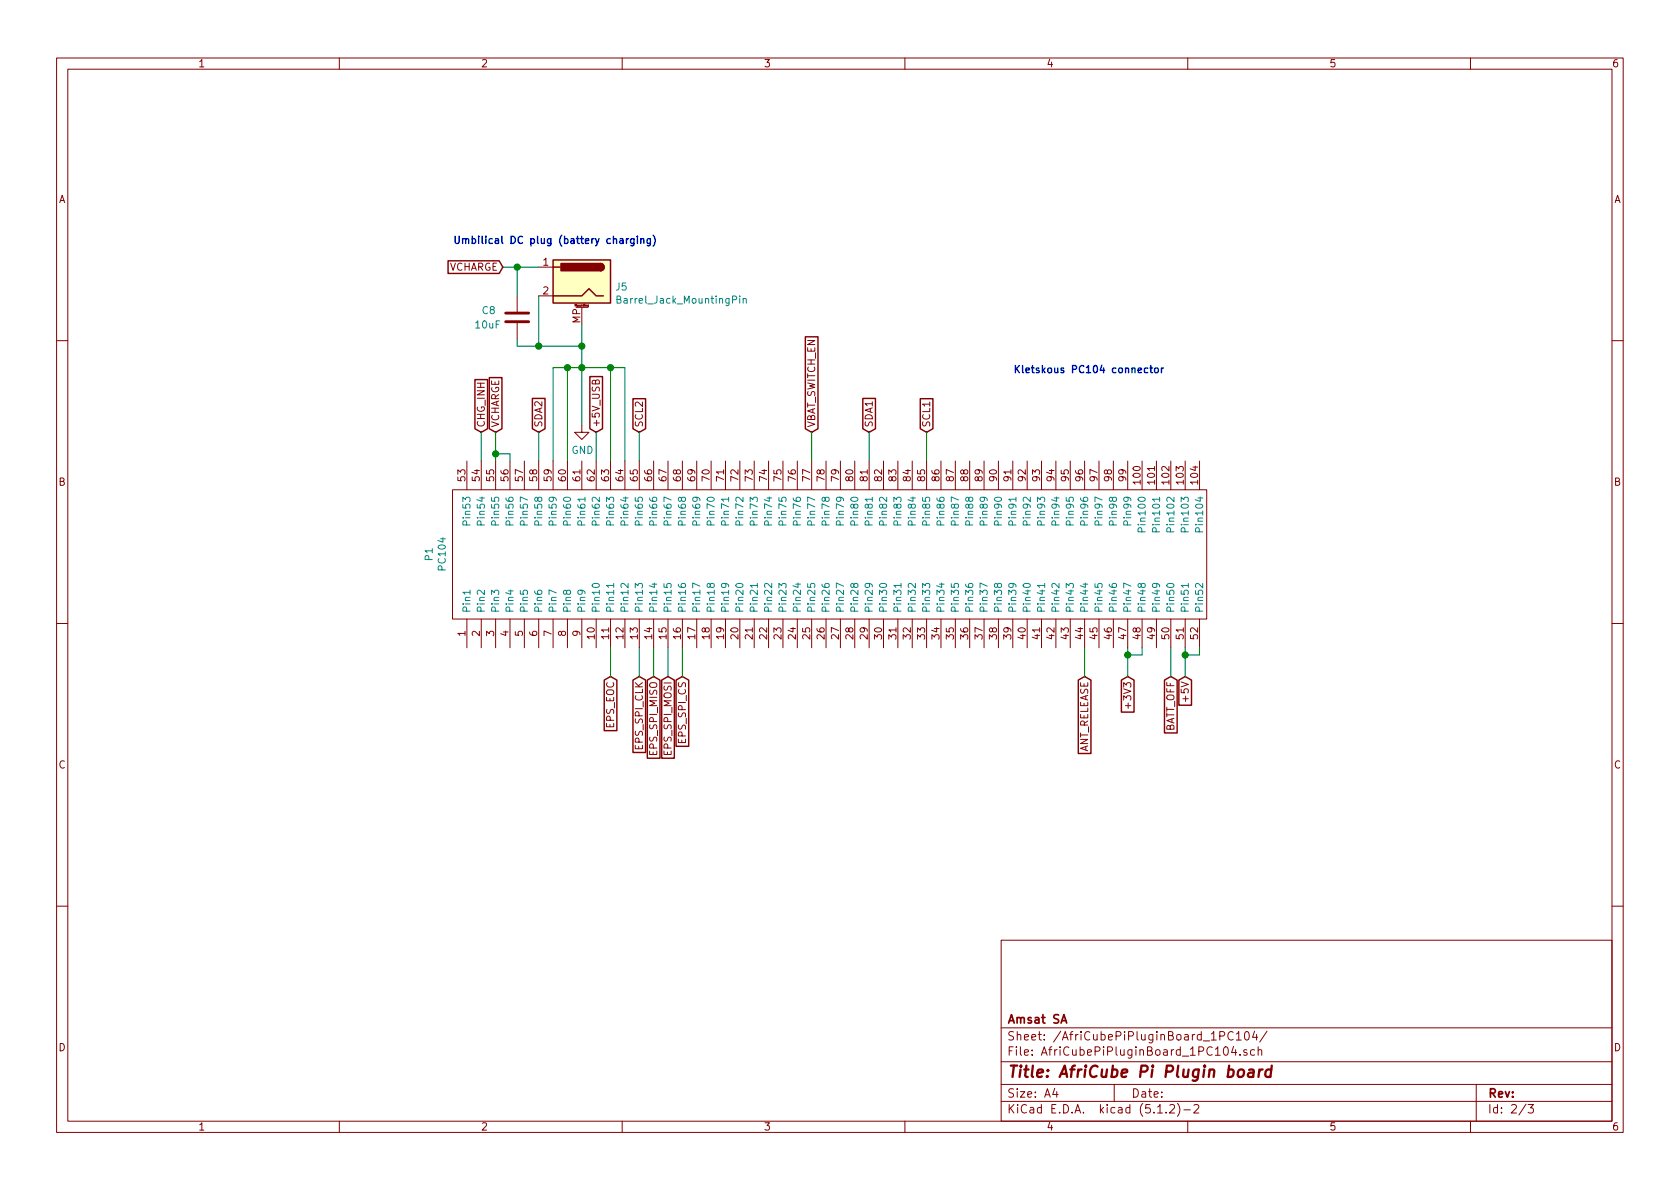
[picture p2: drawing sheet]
EESchema Schematic File Version 4
LIBS:AfriCubePiPluginBoard-cache
EELAYER 29 0
EELAYER END
$Descr A4 11693 8268
encoding utf-8
Sheet 2 3
Title "AfriCube Pi Plugin board"
Date ""
Rev ""
Comp "Amsat SA"
Comment1 ""
Comment2 ""
Comment3 ""
Comment4 ""
$EndDescr
$Comp
L AfriCubePiPluginBoard-rescue:PC104-PC104 P?
U 1 1
P 5800 3850
AR Path="/5DD4D727" Ref="P?"  Part="1" 
AR Path="/5DD40A32/5DD4D727" Ref="P1"  Part="1" 
F 0 "P1" H 5800 6665 50  0000 C CNN
F 1 "PC104" H 5800 6574 50  0000 C CNN
F 2 "PC104B:PC104" H 5800 3850 50  0001 C CNN
F 3 "" H 5800 3850 50  0001 C CNN
	1    5800 3850
	0    -1   -1   0   
$EndComp
Text GLabel 4250 4700 3    50   Input ~ 0
EPS_EOC
Wire Wire Line
	4250 4700 4250 4500
Text GLabel 4450 4700 3    50   Input ~ 0
EPS_SPI_CLK
Wire Wire Line
	4450 4700 4450 4500
Text GLabel 4550 4700 3    50   Input ~ 0
EPS_SPI_MISO
Wire Wire Line
	4550 4700 4550 4500
Text GLabel 4650 4700 3    50   Input ~ 0
EPS_SPI_MOSI
Wire Wire Line
	4650 4700 4650 4500
Text GLabel 4750 4700 3    50   Input ~ 0
EPS_SPI_CS
Wire Wire Line
	4750 4700 4750 4500
Text GLabel 7550 4700 3    50   Input ~ 0
ANT_RELEASE
Wire Wire Line
	7550 4700 7550 4500
Text GLabel 7850 4700 3    50   Input ~ 0
+3V3
Wire Wire Line
	7850 4700 7850 4550
Wire Wire Line
	7950 4500 7950 4550
Wire Wire Line
	7950 4550 7850 4550
Connection ~ 7850 4550
Wire Wire Line
	7850 4550 7850 4500
Text GLabel 8150 4700 3    50   Input ~ 0
BATT_OFF
Wire Wire Line
	8150 4700 8150 4500
Text GLabel 8250 4700 3    50   Input ~ 0
+5V
Wire Wire Line
	8250 4700 8250 4550
Wire Wire Line
	8350 4500 8350 4550
Wire Wire Line
	8350 4550 8250 4550
Connection ~ 8250 4550
Wire Wire Line
	8250 4550 8250 4500
Text GLabel 3350 3000 1    50   Input ~ 0
CHG_INH
Wire Wire Line
	3350 3200 3350 3000
Text GLabel 3450 3000 1    50   Input ~ 0
VCHARGE
Wire Wire Line
	3450 3000 3450 3150
Wire Wire Line
	3550 3200 3550 3150
Wire Wire Line
	3550 3150 3450 3150
Connection ~ 3450 3150
Wire Wire Line
	3450 3150 3450 3200
Text GLabel 3750 3000 1    50   Input ~ 0
SDA2
Wire Wire Line
	3750 3200 3750 3000
$Comp
L power:GND #PWR06
U 1 1
P 4050 2950
F 0 "#PWR06" H 4050 2700 50  0001 C CNN
F 1 "GND" H 4055 2777 50  0000 C CNN
F 2 "" H 4050 2950 50  0001 C CNN
F 3 "" H 4050 2950 50  0001 C CNN
	1    4050 2950
	1    0    0    -1  
$EndComp
Text GLabel 4150 3000 1    50   Input ~ 0
+5V_USB
Wire Wire Line
	4150 3200 4150 3000
Wire Wire Line
	4250 3200 4250 2550
Wire Wire Line
	4250 2550 4050 2550
Wire Wire Line
	4050 2550 4050 2950
Wire Wire Line
	3950 2550 4050 2550
Wire Wire Line
	3950 2550 3950 3200
Connection ~ 4050 2550
Wire Wire Line
	3850 2550 3950 2550
Wire Wire Line
	3850 2550 3850 3200
Connection ~ 3950 2550
Wire Wire Line
	4350 3200 4350 2550
Wire Wire Line
	4350 2550 4250 2550
Connection ~ 4250 2550
Text GLabel 4450 3000 1    50   Input ~ 0
SCL2
Wire Wire Line
	4450 3200 4450 3000
Text GLabel 5650 3000 1    50   Input ~ 0
VBAT_SWITCH_EN
Wire Wire Line
	5650 3000 5650 3200
Text GLabel 6050 3000 1    50   Input ~ 0
SDA1
Wire Wire Line
	6050 3200 6050 3000
Text GLabel 6450 3000 1    50   Input ~ 0
SCL1
Wire Wire Line
	6450 3200 6450 3000
$Comp
L Connector:Barrel_Jack_MountingPin J5
U 1 1
P 4050 1950
F 0 "J5" H 3820 1914 50  0000 R CNN
F 1 "Barrel_Jack_MountingPin" H 3820 1823 50  0000 R CNN
F 2 "Connector_BarrelJack:BarrelJack_Wuerth_6941xx301002" H 4100 1910 50  0001 C CNN
F 3 "~" H 4100 1910 50  0001 C CNN
	1    4050 1950
	-1   0    0    -1  
$EndComp
Wire Wire Line
	3750 2050 3750 2400
Wire Wire Line
	3750 2400 4050 2400
Wire Wire Line
	4050 2400 4050 2550
Wire Wire Line
	4050 2250 4050 2400
Connection ~ 4050 2400
Text GLabel 3500 1850 0    50   Input ~ 0
VCHARGE
$Comp
L Device:C C8
U 1 1
P 3600 2200
F 0 "C8" H 3350 2250 50  0000 L CNN
F 1 "10uF" H 3300 2150 50  0000 L CNN
F 2 "Resistor_SMD:R_0805_2012Metric_Pad1.15x1.40mm_HandSolder" H 3638 2050 50  0001 C CNN
F 3 "~" H 3600 2200 50  0001 C CNN
	1    3600 2200
	1    0    0    -1  
$EndComp
Wire Wire Line
	3500 1850 3600 1850
Wire Wire Line
	3600 2050 3600 1850
Connection ~ 3600 1850
Wire Wire Line
	3600 1850 3750 1850
Wire Wire Line
	3600 2350 3600 2400
Wire Wire Line
	3600 2400 3750 2400
Connection ~ 3750 2400
Text Notes 7050 2600 0    50   ~ 10
Kletskous PC104 connector
Text Notes 3150 1700 0    50   ~ 10
Umbilical DC plug (battery charging)
$EndSCHEMATC
